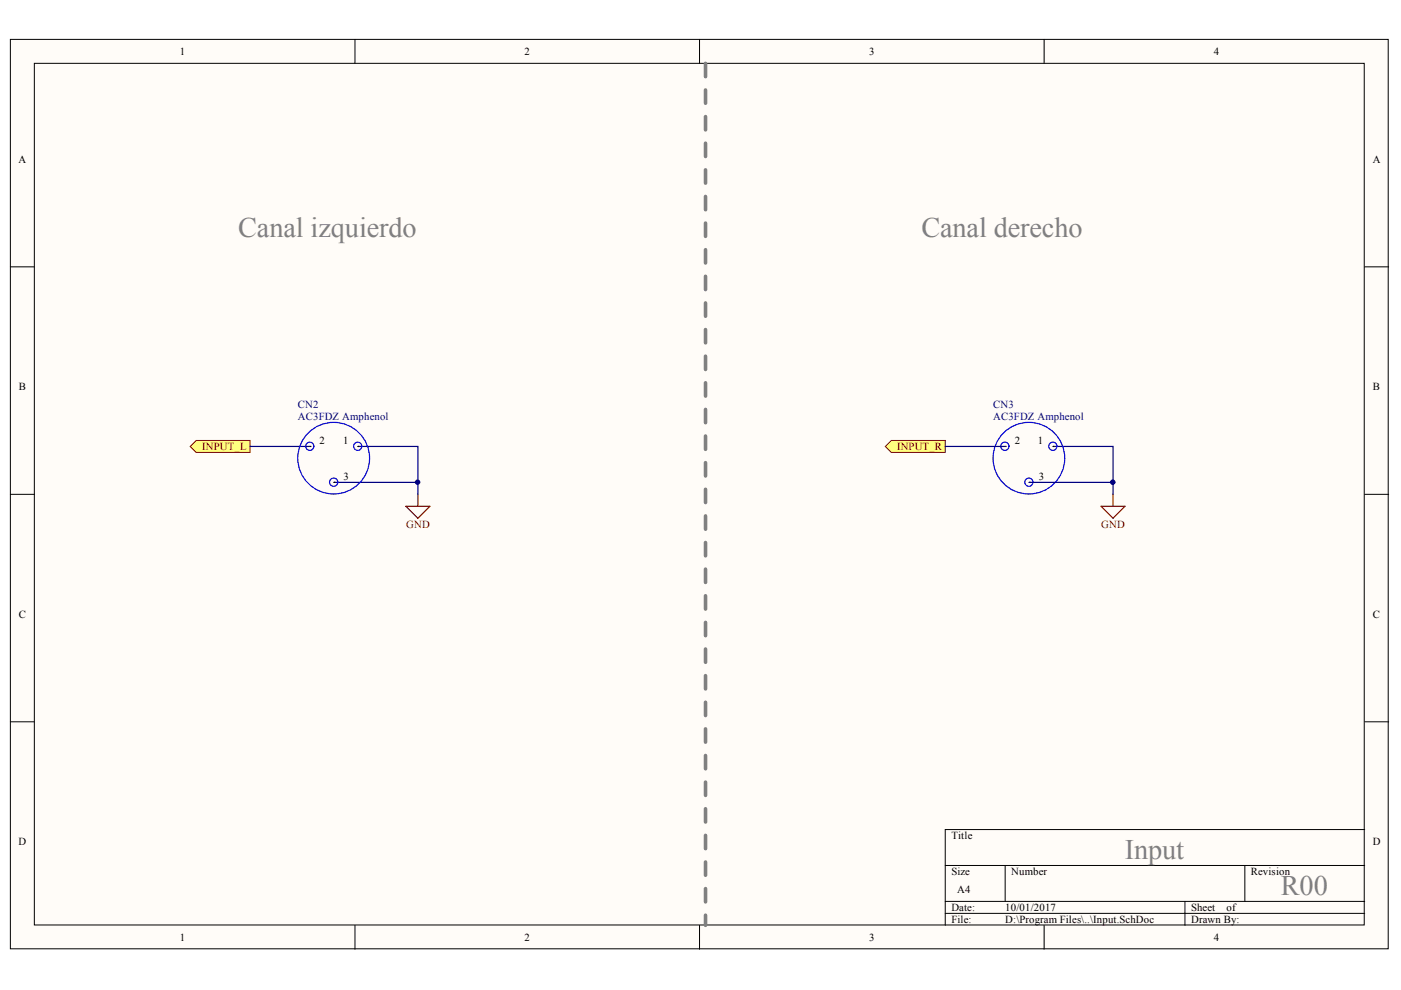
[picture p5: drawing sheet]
<svg xmlns="http://www.w3.org/2000/svg" width="297mm" height="210mm" viewBox="0 0 297 210" stroke-linecap="round" stroke-linejoin="round" font-family="sans-serif">
<g fill="#fffcf8" stroke="#000" stroke-width=".21">
<path d="M2.2 8.4h292.1v192.8h-292.1z"/>
<path d="M7.3 13.4h281.9v182.7h-281.9z"/>
</g>
<g fill="none" stroke="#000" stroke-width=".21">
<path d="M75.3 8.4v5M148.3 8.4v5M221.4 8.4v5M2.2 56.6h5.1M289.3 56.6h5.1M2.2 104.8h5.1M289.3 104.8h5.1M2.2 153h5.1M289.3 153h5.1M289.3 175.9h-88.9v20.3M75.3 196.2v5.1M148.3 196.2v5.1"/>
<path d="M200.4 183.5h88.9M200.4 191.1h88.9M200.4 193.7h88.9M213.1 183.5v7.6M221.4 196.2v5.1M251.2 191.1v5.1M263.9 183.5v7.6"/>
</g>
<g fill="#ffff80" stroke="#800000" stroke-width=".21">
<path d="M40.3 94.7l1.3-1.3h11.4v2.5h-11.4z" fill-rule="evenodd"/>
<path d="M187.7 94.7l1.3-1.3h11.4v2.5h-11.4z" fill-rule="evenodd"/>
</g>
<path d="M86.1 107.3h5l-2.5 2.6zM88.6 104.8v2.5M233.4 107.3h5.1l-2.5 2.6zM236 104.8v2.5" fill="none" stroke="#800000" stroke-width=".25"/>
<path d="M53 94.7h12.7M75.9 94.7h12.7v10.1M200.4 94.7h12.7M223.3 94.7h12.7v10.1M70.8 102.3h17.8M218.2 102.3h17.8" fill="none" stroke="#000080" stroke-width=".25"/>
<g fill="none" stroke="#00f" stroke-width=".25">
<path d="M78.4 97.2a7.6 7.6 0 0 0-11.1-6.8 7.6 7.6 0 0 0-1 12.9 7.6 7.6 0 0 0 12-5l.1-1.1M225.7 97.2a7.6 7.6 0 0 0-11-6.8 7.6 7.6 0 0 0-1 12.9 7.6 7.6 0 0 0 12-5v-1.1"/>
<circle cx="65.7" cy="94.6" r=".87"/>
<circle cx="75.8" cy="94.6" r=".87"/>
<circle cx="213" cy="94.6" r=".88"/>
<circle cx="223.2" cy="94.6" r=".87"/>
<circle cx="70.7" cy="102.2" r=".88"/>
<circle cx="218.1" cy="102.2" r=".87"/>
</g>
<path d="M65.7 94.7h.1M75.9 94.7h.1M213.1 94.7h.1M223.3 94.7h.1M70.8 102.3h.1M218.2 102.3h.1" fill="none" stroke="#000" stroke-width=".25"/>
<g fill="#000080" stroke="#000080" stroke-width=".21">
<circle cx="235.9" cy="102.2" r=".47"/>
<circle cx="88.5" cy="102.2" r=".47"/>
</g>
<path d="M149.6 13.4v182.8" fill="none" stroke="#808080" stroke-width=".76" stroke-dasharray="2.8 2.8"/>
<g font-size="6" fill="#808080">
<text x="50.5" y="50.2">Canal izquierdo</text>
<text x="195.4" y="50.2">Canal derecho</text>
<text x="238.5" y="182.2">Input</text>
<text x="271.6" y="189.9">R00</text>
</g>
<g font-size="2.3">
<text x="38.1" y="11.7">1</text>
<text x="111.2" y="11.7">2</text>
<text x="184.3" y="11.7">3</text>
<text x="257.4" y="11.7">4</text>
<text x="3.9" y="34.5">A</text>
<text x="291.1" y="34.5">A</text>
<text x="4" y="82.7">B</text>
<text x="291.1" y="82.7">B</text>
<text x="67.7" y="94.1">2</text>
<text x="72.7" y="94.1">1</text>
<text x="215.2" y="94.1">2</text>
<text x="220.1" y="94.1">1</text>
<text x="72.8" y="101.7">3</text>
<text x="220.2" y="101.7">3</text>
<text x="4" y="131">C</text>
<text x="291.1" y="131">C</text>
<text x="3.9" y="179.2">D</text>
<text x="201.7" y="177.9">Title</text>
<text x="291.1" y="179.2">D</text>
<text x="201.7" y="185.6">Size</text>
<text x="214.4" y="185.6">Number</text>
<text x="265.2" y="185.6">Revision</text>
<text x="203" y="189.4">A4</text>
<text x="201.7" y="193.2">Date:</text>
<text x="201.7" y="195.7">File:</text>
<text x="213.1" y="193.2">10/01/2017</text>
<text x="213.1" y="195.7">D:\Program Files\..\Input.SchDoc</text>
<text x="252.5" y="193.2">Sheet</text>
<text x="252.5" y="195.7">Drawn By:</text>
<text x="260.1" y="193.2">of</text>
<text x="38.1" y="199.5">1</text>
<text x="111.2" y="199.5">2</text>
<text x="184.3" y="199.5">3</text>
<text x="257.4" y="199.5">4</text>
</g>
<g font-size="2.3" fill="#000080">
<text x="63.2" y="86.5">CN2</text>
<text x="63.2" y="89.1">AC3FDZ Amphenol</text>
<text x="210.6" y="86.5">CN3</text>
<text x="210.6" y="89.1">AC3FDZ Amphenol</text>
</g>
<g font-size="2.3" fill="#800000">
<text x="42.9" y="95.4">INPUT_L</text>
<text x="190.2" y="95.4">INPUT_R</text>
<text x="86.1" y="112">GND</text>
<text x="233.5" y="112">GND</text>
</g>
</svg>
